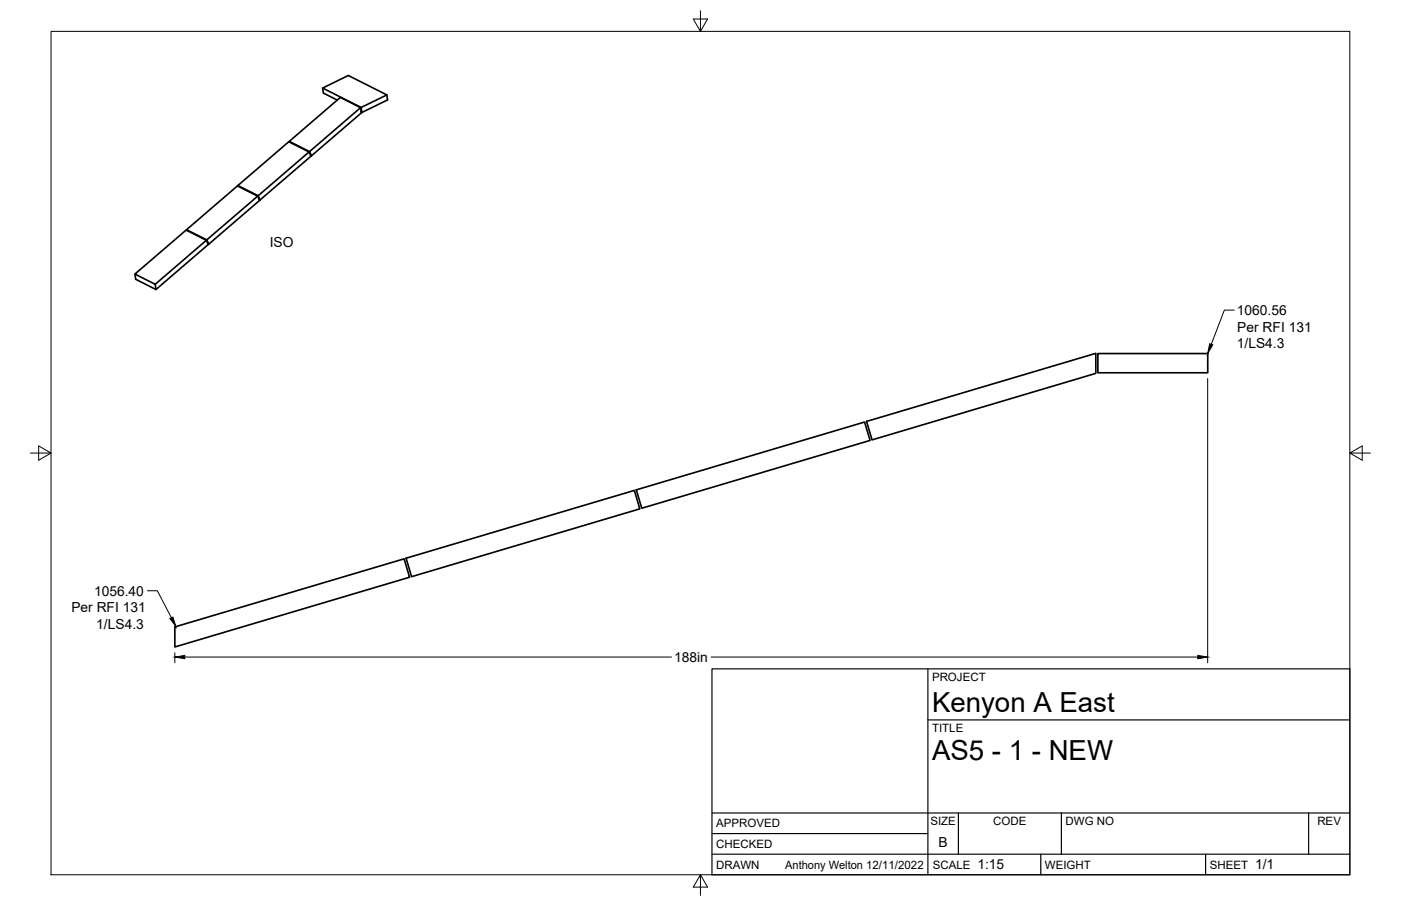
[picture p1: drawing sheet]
<svg xmlns="http://www.w3.org/2000/svg" width="432mm" height="279mm" viewBox="0 0 432 279" stroke-linecap="round" stroke-linejoin="round" font-family="sans-serif">
<!-- layer: Visible -->
<g fill="none" stroke="#000" stroke-width=".51">
<path d="M99.4 27.2l11.9 5.9 .2 1.6M103.9 30.9l-4.2-2.2-.3-1.5 8-3.9 11.8 6 .2 1.5-7.9 3.9-.2-.3M111.1 33.2l-15.7 13.6M111.4 34.5h-.1M119.2 29.3l-7.9 3.8M73.4 57.5l-.1-.3 6.3 3.2 .6 1.3-.2-.2M89.2 43.6l15.7-13.6 6.2 3.2 .3 1.6-15.4 13.2M89.3 43.8l-.1-.2 6.2 3.2 .6 1.2-.2-.1M95.2 46.9l-6.2-3.2-15.7 13.5M95.7 47.9h.1M57.5 70.8l15.7-13.5 6.2 3.2 .6 1.3-15.7 13.5M57.6 71.1l-.1-.3 6.2 3.2 .6 1.3-.3-.3 .2 .1"/>
<path d="M63.6 74.1l-15.8 13.6-6.2-3.2 15.8-13.5 6.2 3.1 .6 1.3-16.1 13.9-6.3-3.2-.2-1.6M79.4 60.5l-15.7 13.5M79.6 60.4l15.6-13.5 .7 1.3-15.7 13.5M79.9 61.5v.1M47.8 87.7l.3 1.6M338.4 109h33.8v6h-33.8zM267.1 130l70.6-21v6.1l-68.9 20.6zM196.1 151.1l70.4-20.9 1.7 5.6-70.4 20.9zM125.2 172.1l70.3-20.9 1.7 5.7-70.3 20.9zM53.9 193.3l70.6-21 1.7 5.7-72.3 21.5z"/>
</g>
<circle cx="64.1" cy="75.2" r=".25" fill="#000"/>
<!-- layer: Border -->
<path d="M15.7 9.7h400.3v260.1h-400.3zM215.9 3.3v6.4l-2.2-3.8h4.4l-2.2 3.8M9.4 139.7h6.3l-3.8-2.2v4.4l3.8-2.2M416 139.7l3.8 2.2v-4.4l-3.8 2.2h6.4M215.9 269.8l2.2 3.8h-4.4l2.2-3.8v6.3" fill="none" stroke="#000" stroke-width=".31"/>
<!-- layer: Titleblock -->
<path d="M219.4 206.3h196.6v63.5h-196.6zM286 206.3v63.5M286 222h130M219.4 257.1h66.6M219.4 250.7h196.6M295.4 250.7v12.7M327.1 250.7v12.7M403.3 250.7v12.7M219.4 263.4h196.6M320.8 263.4v6.4M371.6 263.4v6.4" fill="none" stroke="#000" stroke-width=".36"/>
<!-- layer: FD_Dimensions -->
<path d="M372.2 116.7v87.7M53.9 201.3v3.1M56.9 202.6h150.1M219.2 202.6h150" fill="none" stroke="#000" stroke-width=".31"/>
<path d="M53.9 202.6l3-.5v1zM369.2 202.1l3 .5-3 .5z" fill="#000" stroke="#000" stroke-width=".31"/>
<!-- layer: Leaders -->
<path d="M372.8 106l1 .4-1.6 2.6zM52.4 190.8l.9-.5 .9 2.9z" fill="#000" stroke="#000" stroke-width=".31"/>
<path d="M380.4 95.6h-3l-4.1 10.6M45.4 182.2h3.1l4.3 8.3" fill="none" stroke="#000" stroke-width=".31"/>
<g font-size="8.5">
<text x="287.3" y="219.5">Kenyon A East</text>
<text x="287.3" y="234.5">AS5 - 1 - NEW</text>
</g>
<g font-size="4.3">
<text x="83.1" y="76.2">ISO</text>
<text x="381.2" y="97.1">1060.56</text>
<text x="381.2" y="107.4">1/LS4.3</text>
<text x="381.3" y="102.2">Per RFI 131</text>
<text x="29" y="183.7">1056.40</text>
<text x="22" y="188.8">Per RFI 131</text>
<text x="29.7" y="193.9">1/LS4.3</text>
<text x="207.8" y="204.1">188in</text>
<text x="289.3" y="261.2">B</text>
<text x="301.2" y="268.1">1:15</text>
<text x="386.8" y="268.1">1/1</text>
</g>
<g font-size="3.5">
<text x="287.3" y="210.1">PROJECT</text>
<text x="287.3" y="225.8">TITLE</text>
<text x="220.7" y="255.2">APPROVED</text>
<text x="286.7" y="254.5">SIZE</text>
<text x="306.1" y="254.5">CODE</text>
<text x="328.4" y="254.5">DWG NO</text>
<text x="406" y="254.5">REV</text>
<text x="220.7" y="261.5">CHECKED</text>
<text x="220.7" y="267.9">DRAWN</text>
<text x="242" y="267.9">Anthony Welton 12/11/2022</text>
<text x="287.5" y="267.9">SCALE</text>
<text x="322.1" y="267.9">WEIGHT</text>
<text x="372.9" y="267.9">SHEET</text>
</g>
</svg>
